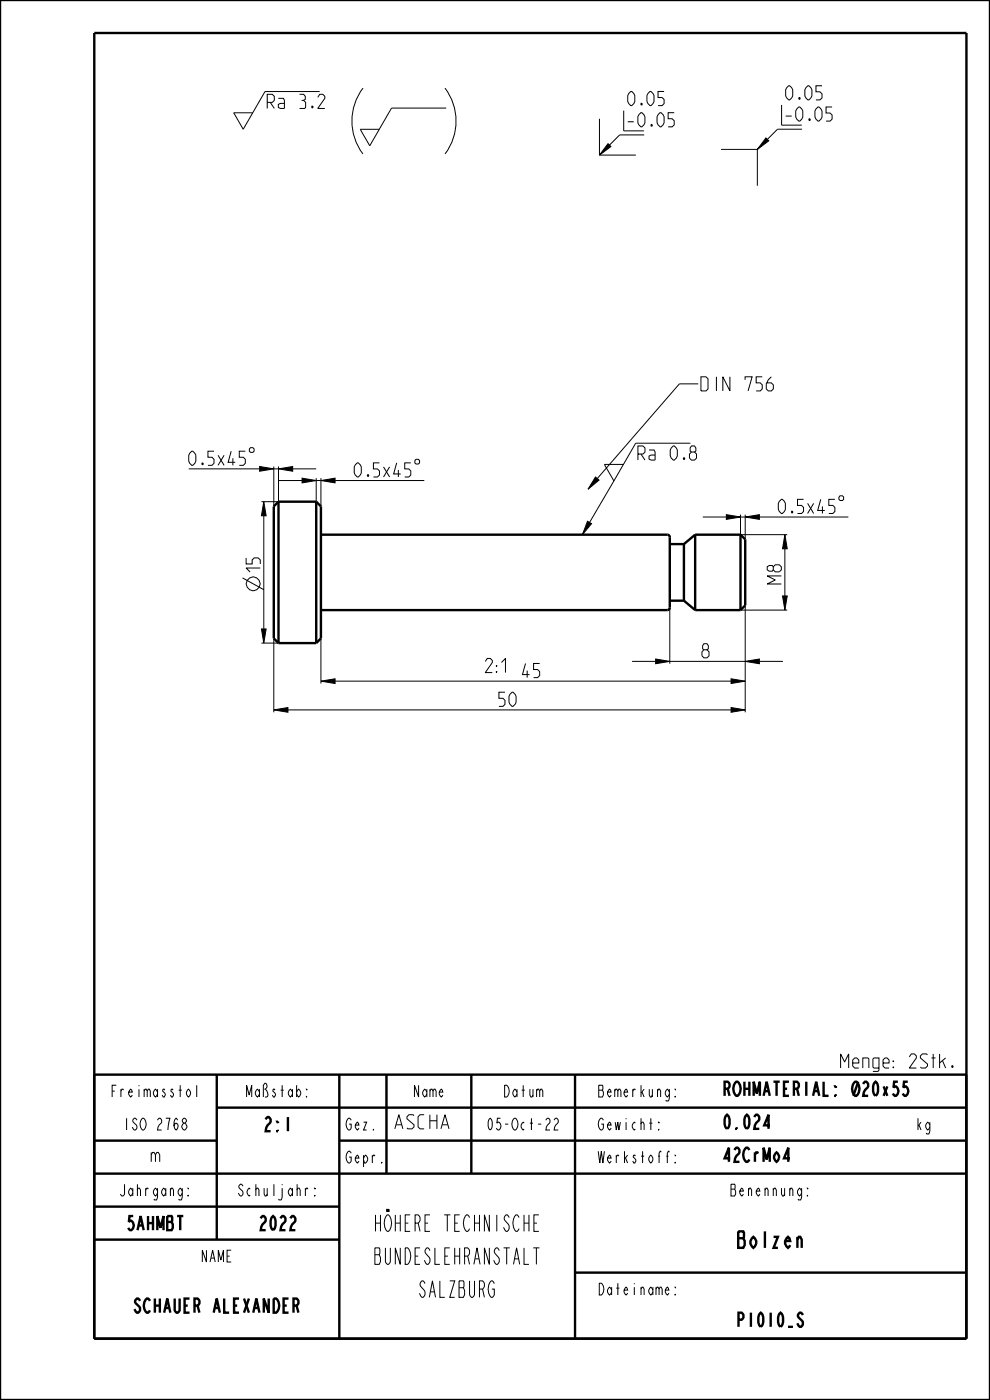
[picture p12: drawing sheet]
<svg xmlns="http://www.w3.org/2000/svg" width="210mm" height="297mm" viewBox="0 0 210 297" stroke-linecap="round" stroke-linejoin="round" font-family="sans-serif">
<g fill="#000">
<path d="M129 30.5l.6 .6-2.4 1.8zM162.5 29.3l.6 .6-2.4 1.8zM55.1 99l3 .5-3 .5zM59.1 99.5l3-.5v1zM56 106.4l.5 3h-1zM64.1 101.4l3 .5-3 .5zM68.1 101.9l3-.5v1zM124.6 110.6l.9 .5-2 2.3zM126.3 101.2l.8 .7-2.4 1.9zM154.1 109.2l3 .5-3 .5zM158.1 109.7l3-.5v1zM166.5 113.4l.5 3h-1z"/>
<path d="M55.5 133.4h1l-.5 3zM166 126.4h1l-.5 3zM58.1 150.6l3-.5v1zM68.1 144.5l3-.5v1zM139.1 139.8l3 .5-3 .5zM155.1 150.1l3 .5-3 .5zM155.1 144l3 .5-3 .5zM158.1 140.3l3-.5v1z"/>
</g>
<g fill="none" stroke="#000" stroke-width=".21">
<path d="M67.8 19.4h-11.6l-4.6 8-2-3.5h4M77 18.7a11.6 11.6 0 0 0 0 13.9M94.4 18.7a11.6 11.6 0 0 1 0 13.9M94.7 22.9h-11.6l-4.7 8-2-3.5h4.1M127.2 25.2v7.7M127.2 32.9h7.7M129 30.5l.6 .6-2.4 1.8zM136.6 28.6h-5.2l-4.2 4.3M152.9 31.7h7.8M160.7 31.7v7.7M162.5 29.3l.6 .6-2.4 1.8zM170.1 27.4h-5.2l-4.2 4.3"/>
<path d="M40 99.5h15.1M55.1 99l3 .5-3 .5zM58.1 99v8.4M58.1 99.5h1M59.1 99.5l3-.5v1zM59.1 99v7.4h-3.6M62.1 99.5h5M132.2 98.5h-4l2 3.5M146.4 94h-11.6l-4.6 8M148.1 81.4h-4l-17.4 20.1M56 106.4l.5 3h-1zM56 109.4v24"/>
<path d="M59.1 101.9h5M64.1 101.4l3 .5-3 .5zM67.1 101.4v5M67.1 101.9h1M68.1 101.9l3-.5v1zM68.1 101.4v6M71.1 101.9h18.9M124.6 110.6l.9 .5-2 2.3zM126.3 101.2l.8 .7-2.4 1.9zM130.2 102l-5.1 8.8M130.2 102h.1M149.1 109.7h5"/>
<path d="M154.1 109.2l3 .5-3 .5zM157.1 109.2v4.2h9.9M157.1 109.7h1M158.1 109.7l3-.5v1zM158.1 109.2v5.2M161.1 109.7h18.9M166.5 113.4l.5 3h-1zM166.5 116.4v10M51.5 122.6l4.5 2.5M55.5 133.4h1l-.5 3zM55.5 136.4h3.6M58.1 135.4v15.7"/>
<path d="M68.1 135.4v9.6M139.1 139.8l3 .5-3 .5zM142.1 128.9v11.9M157.1 129.4h9.9M158.1 128.4v22.7M166 126.4h1l-.5 3zM58.1 150.6l3-.5v1zM61.1 150.6h94M68.1 144.5l3-.5v1zM71.1 144.5h84M134.1 140.3h5M142.1 140.3h16"/>
<path d="M155.1 150.1l3 .5-3 .5zM155.1 144l3 .5-3 .5zM158.1 140.3l3-.5v1zM161.1 140.3h5"/>
<circle cx="53.7" cy="123.9" r="1.47"/>
</g>
<g fill="none" stroke="#000" stroke-width=".51">
<path d="M0 0h210v297h-210zM20 7h185v277h-185zM59.1 106.4l-1 1v28l1 1M59.1 106.4v30M59.1 106.4h8M67.1 106.4v30M67.1 106.4l1 1v28l-1 1M68.1 113.4h73.4l.3 .1 .3 .5v14.9l-.3 .5h-.3h-73.4M142.1 115.4h3M145.1 115.4v12M147.5 113.4h9.6M147.5 113.4l-2.4 2"/>
<path d="M147.5 113.4v16M157.1 113.4l1 1v14l-1 1M157.1 113.4v16M59.1 136.4h8M142.1 127.4h3M145.1 127.4l2.4 2M147.5 129.4h9.6M20 228h185v56M46 235h159M46 228v35M72 228v56M82 228v21"/>
<path d="M100 228v21M122 228v56M20 242h26M20 249h185M20 256h52M72 242h133M20 263h52M122 270h83"/>
</g>
<g font-size="4.6">
<text x="77.1" y="261.2">HÖHERE TECHNISCHE</text>
<text x="77.1" y="268.2">BUNDESLEHRANSTALT</text>
<text x="155.3" y="264.7">Bolzen</text>
<text x="87.6" y="275.2">SALZBURG</text>
</g>
<g font-size="3.9">
<text x="56.7" y="23">Ra 3.2</text>
<text x="133.2" y="22.4">0.05</text>
<text x="166.7" y="21.2">0.05</text>
<text x="133.2" y="26.9">-0.05</text>
<text x="166.7" y="25.7">-0.05</text>
<text x="148.1" y="82.9">DIN 756</text>
<text x="40" y="98.7">0.5x45</text>
<text x="75.1" y="101.2">0.5x45</text>
<text x="135.3" y="97.6">Ra 0.8</text>
<text x="165.1" y="108.9">0.5x45</text>
<text x="55.2" y="121.4" transform="rotate(-90 55.2 121.4)">15</text>
<text x="165.7" y="123.9" transform="rotate(-90 165.7 123.9)">M8</text>
<text x="101.1" y="142.7">2:1</text>
<text x="110.8" y="143.8">45</text>
<text x="148.9" y="139.6">8</text>
<text x="105.8" y="149.9">50</text>
<text x="177.7" y="226.6">Menge: 2Stk.</text>
<text x="153.2" y="232.5">ROHMATERIAL: Ø20x55</text>
<text x="55.5" y="240">2:1</text>
<text x="83.2" y="239.5">ASCHA</text>
<text x="153.2" y="239.5">0.024</text>
<text x="31.6" y="246.5">m</text>
<text x="153.2" y="246.5">42CrMo4</text>
<text x="26" y="261">5AHMBT</text>
<text x="54.3" y="261">2022</text>
<text x="26.1" y="278.5">SCHAUER ALEXANDER</text>
<text x="155.3" y="281.5">P1010_S</text>
</g>
<g font-size="3.3">
<text x="22.3" y="232.7">Freimasstol</text>
<text x="51.2" y="232.7">Maßstab:</text>
<text x="87.1" y="232.7">Name</text>
<text x="106.1" y="232.7">Datum</text>
<text x="127.1" y="232.7">Bemerkung:</text>
<text x="25.2" y="239.7">ISO 2768</text>
<text x="73.2" y="239.7">Gez.</text>
<text x="102.2" y="239.7">05-Oct-22</text>
<text x="127.1" y="239.7">Gewicht:</text>
<text x="194.2" y="239.7">kg</text>
<text x="73.2" y="246.7">Gepr.</text>
<text x="127.1" y="246.7">Werkstoff:</text>
<text x="24.2" y="253.7">Jahrgang:</text>
<text x="49.2" y="253.7">Schuljahr:</text>
<text x="153.7" y="253.7">Benennung:</text>
<text x="42.1" y="267.7">NAME</text>
<text x="127.1" y="274.7">Dateiname:</text>
</g>
</svg>
